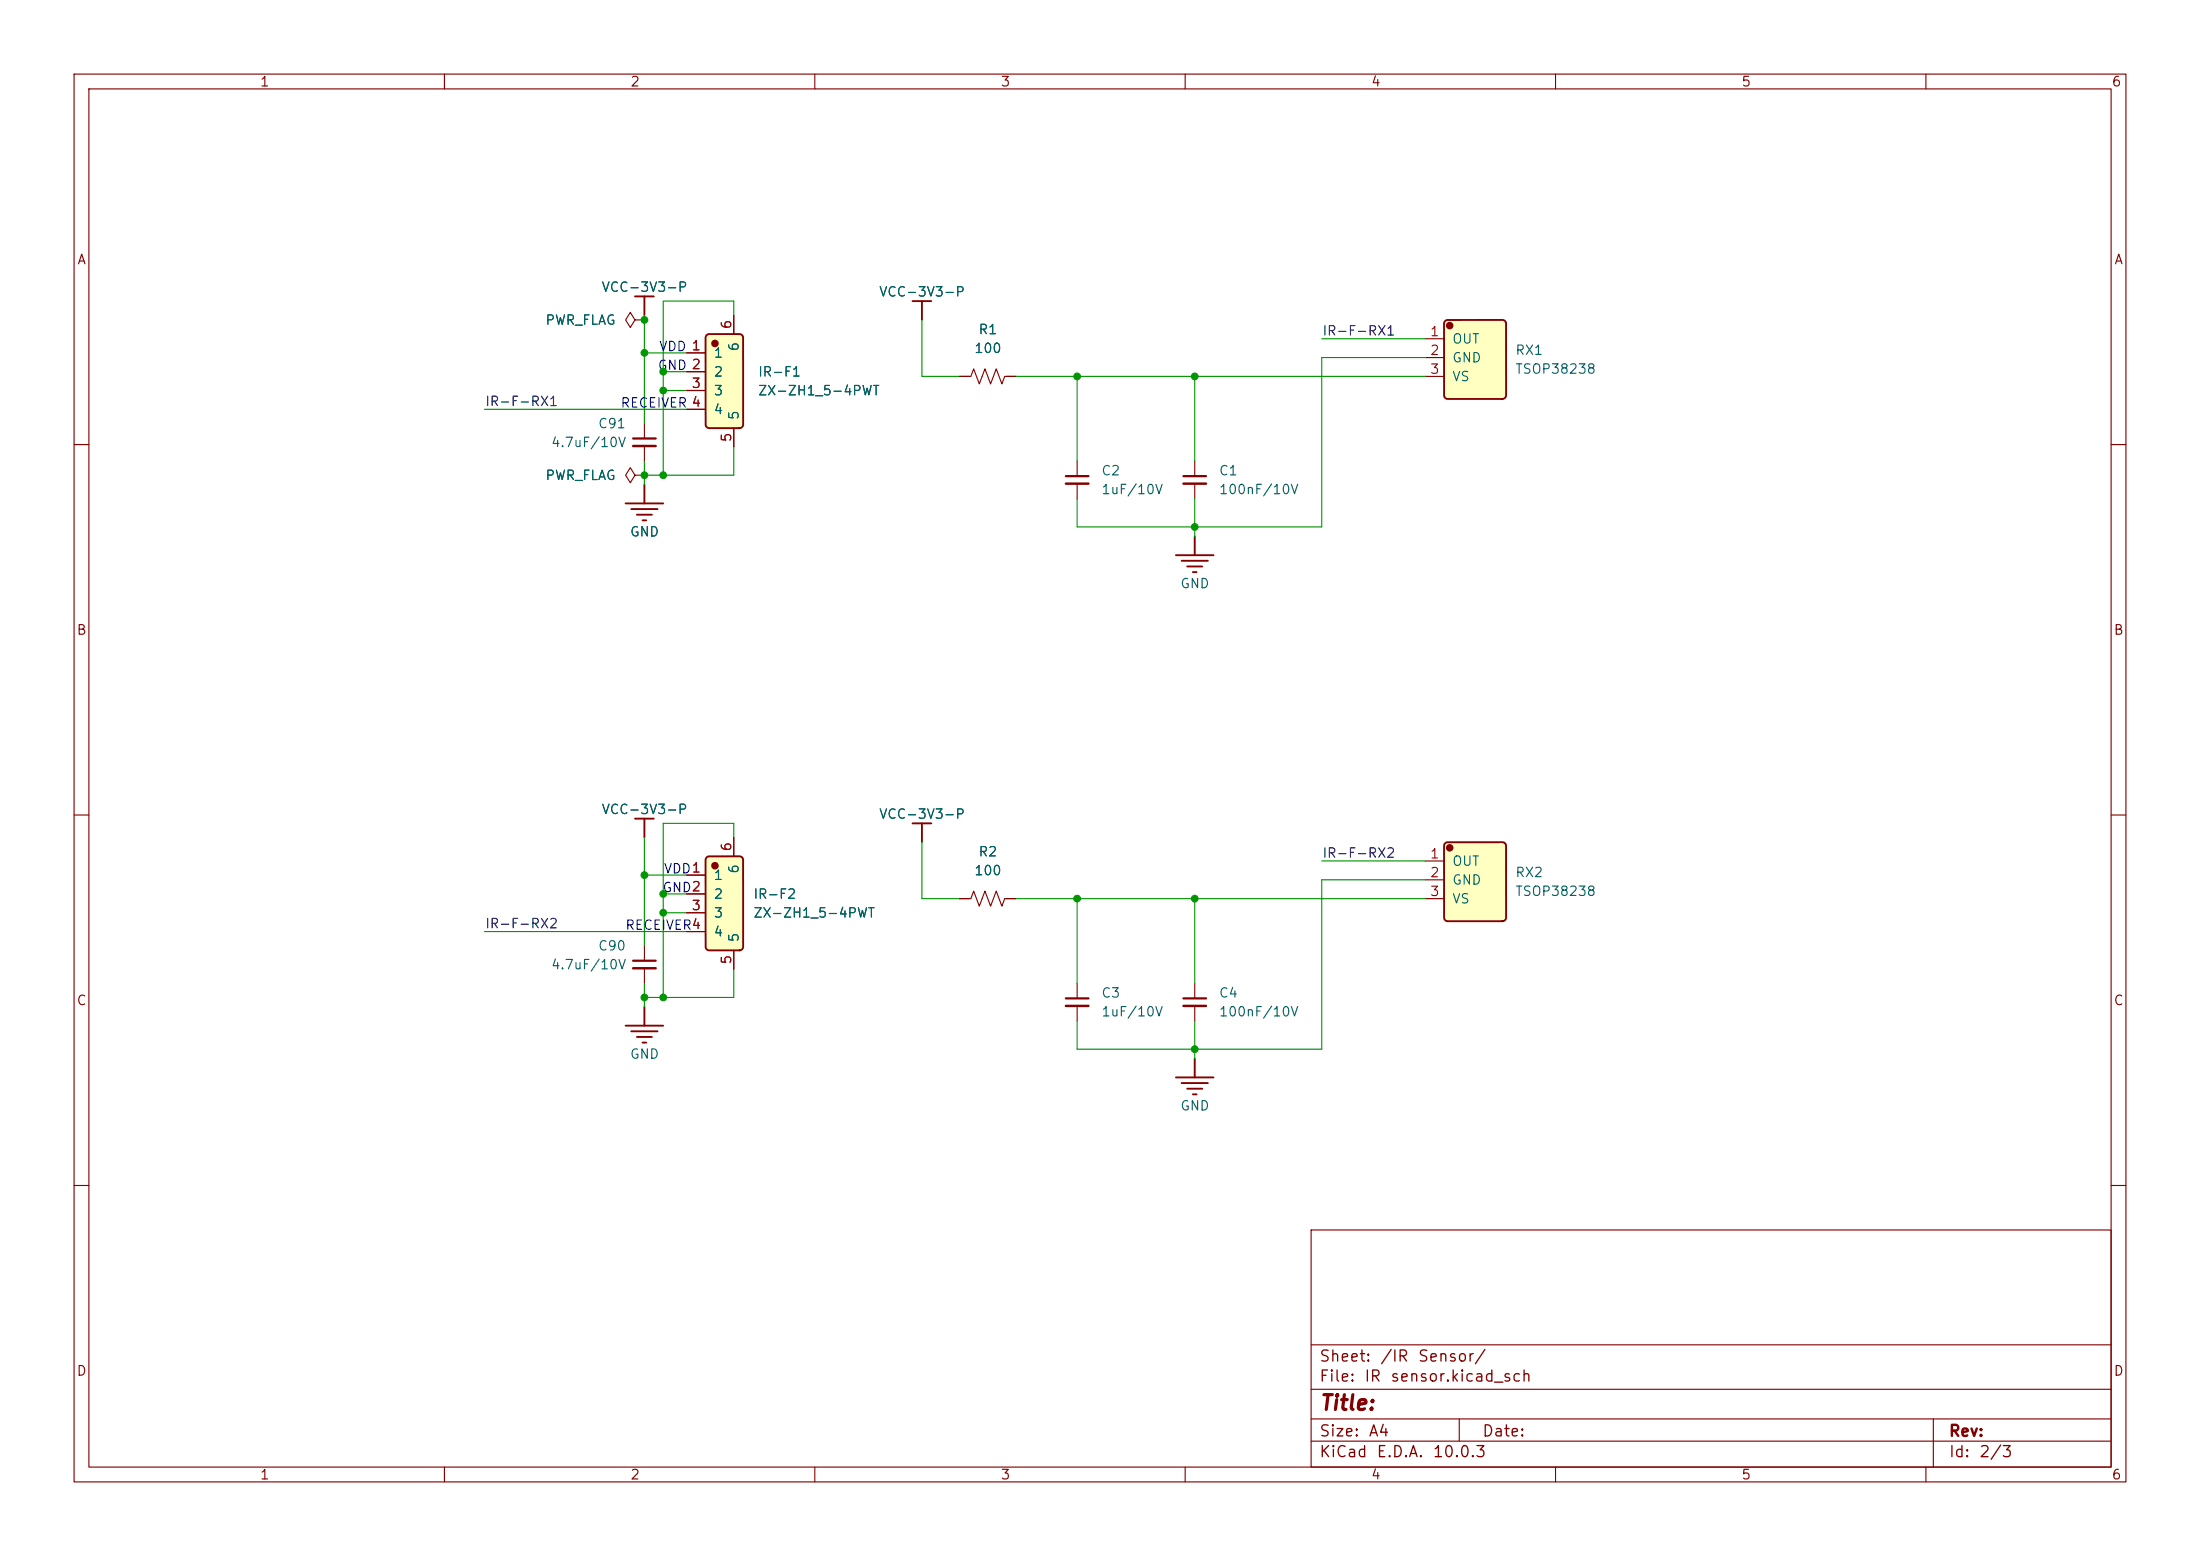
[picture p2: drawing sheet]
<svg xmlns="http://www.w3.org/2000/svg" width="297mm" height="210mm" viewBox="0 0 297 210" stroke-linecap="round" stroke-linejoin="round" font-family="sans-serif">
<g fill="none" stroke="#840000" stroke-width=".15">
<path d="M10 10h277v190h-277zM12 12h273v186h-273zM60 10v2M110 10v2M160 10v2M210 10v2M260 10v2M10 60h2M161.3 62.2v2.1M161.3 65.3v2M285 60h2M10 110h2"/>
<path d="M285 110h2M87 127.6v2.1M87 130.7v2M129.5 121.3h1.6l.3-1 .8 2 .8-2 .7 2 .8-2 .8 2 .3-1h1.6M161.3 132.7v2M161.3 135.8v2M10 160h2M177 166h108v32h-108zM285 160h2M60 198v2M110 198v2M160 198v2"/>
<path d="M177 194.5h108M177 191.5h108M177 187.5h108M177 181.5h108M197 191.5v3M210 198v2M260 198v2M261 191.5v6.5"/>
</g>
<path d="M159.8 64.3h3M85.5 129.7h3M159.8 134.7h3" fill="none" stroke="#840000" stroke-width=".3"/>
<path d="M159.8 65.3h3M85.5 130.7h3M159.8 135.8h3" fill="none" stroke="#840000" stroke-width=".33"/>
<path d="M85.7 110.5h2.6M87 110.5v2.5M123.2 111.1h2.5M124.5 111.1v2.6M158.7 145.4h5.1M159.5 146.2h3.6M160.3 146.9h2M161 147.7h.5M161.3 142.9v2.5" fill="none" stroke="#840000" stroke-width=".25"/>
<path d="M95.4 115.7l.3-.1h4.1l.3 .1 .2 .2v11.9a.51 .51 0 0 1-.5 .5h-4l-.3-.1-.2-.2-.1-11.9z" fill="#ffffc2"/>
<circle cx="96.5" cy="116.8" r=".38" fill="#840000" stroke="#840000" stroke-width=".25"/>
<path d="M158.7 74.9h5.1M159.5 75.7h3.6M160.3 76.5h2M161 77.2h.5M161.3 72.4v2.5M95.4 115.7l.3-.1h4.1l.3 .1 .2 .2v11.9a.51 .51 0 0 1-.5 .5h-4l-.3-.1-.2-.2-.1-11.9zM84.5 138.4h5M85.2 139.2h3.6M86 140h2M87 135.9v2.5M86.7 140.7h.5" fill="none" stroke="#840000" stroke-width=".25"/>
<path d="M145.4 62.2v2.1M145.4 65.3v2M92.7 118.1h2.5M99.1 113v2.6M92.7 120.7h2.5M92.7 123.2h2.5M92.7 125.7h2.5M99.1 128.3v2.5M145.4 132.7v2M145.4 135.8v2" fill="none" stroke="#840000" stroke-width=".15"/>
<path d="M143.9 64.3h3M143.9 134.7h3" fill="none" stroke="#840000" stroke-width=".3"/>
<path d="M143.9 65.3h3M143.9 135.8h3" fill="none" stroke="#840000" stroke-width=".33"/>
<path d="M195.1 113.8l.3-.1h7.4l.4 .1 .1 .3v9.7a.51 .51 0 0 1-.5 .5h-7.3l-.5-.2v-.2l-.1-9.7z" fill="#ffffc2"/>
<circle cx="195.7" cy="114.4" r=".38" fill="#840000" stroke="#840000" stroke-width=".25"/>
<path d="M195.1 113.8l.3-.1h7.4l.4 .1 .1 .3v9.7a.51 .51 0 0 1-.5 .5h-7.3l-.5-.2v-.2l-.1-9.7z" fill="none" stroke="#840000" stroke-width=".25"/>
<path d="M192.4 116.2h2.5M192.4 118.7h2.5M192.4 121.3h2.5" fill="none" stroke="#840000" stroke-width=".15"/>
<path d="M195.1 43.3l.3-.1h7.4l.4 .1 .1 .3v9.7a.51 .51 0 0 1-.5 .5h-7.3l-.5-.2v-.2l-.1-9.7z" fill="#ffffc2"/>
<circle cx="195.7" cy="43.9" r=".38" fill="#840000" stroke="#840000" stroke-width=".25"/>
<path d="M195.1 43.3l.3-.1h7.4l.4 .1 .1 .3v9.7a.51 .51 0 0 1-.5 .5h-7.3l-.5-.2v-.2l-.1-9.7zM84.5 67.9h5M85.2 68.7h3.6M86 69.5h2M86.7 70.2h.5M87 65.4v2.5" fill="none" stroke="#840000" stroke-width=".25"/>
<path d="M87 57.2v2M192.4 45.7h2.5M192.4 48.3h2.5M192.4 50.8h2.5M85.7 64.1l-.6-1-.6 1 .6 1.1 .6-1.1h1.3M87 64.1h.1M87 60.2v2" fill="none" stroke="#840000" stroke-width=".15"/>
<path d="M85.5 59.2h3" fill="none" stroke="#840000" stroke-width=".3"/>
<path d="M85.5 60.2h3" fill="none" stroke="#840000" stroke-width=".33"/>
<path d="M95.4 45.2l.3-.1h4.1l.3 .1 .2 .2v11.9a.51 .51 0 0 1-.5 .5h-4l-.3-.1-.2-.2-.1-11.9z" fill="#ffffc2"/>
<circle cx="96.5" cy="46.4" r=".38" fill="#840000" stroke="#840000" stroke-width=".25"/>
<path d="M85.7 40h2.6M87 40v2.5M95.4 45.2l.3-.1h4.1l.3 .1 .2 .2v11.9a.51 .51 0 0 1-.5 .5h-4l-.3-.1-.2-.2-.1-11.9zM123.2 40.6h2.5M124.5 40.6v2.6" fill="none" stroke="#840000" stroke-width=".25"/>
<g fill="none" stroke="#840000" stroke-width=".15">
<path d="M85.7 43.2l-.6-1-.6 1 .6 1 .6-1h1.3M87 43.2h.1M92.7 47.6h2.5M92.7 50.2h2.5M92.7 52.7h2.5M92.7 55.2h2.5M99.1 42.5v2.6M99.1 57.8v2.5M129.5 50.8h1.6l.3-1 .8 2 .8-2 .7 2 .8-2 .8 2 .3-1h1.6M87 64.1h.1M92.7 118.1h2.5M99.1 113v2.6"/>
<path d="M92.7 120.7h2.5M92.7 123.2h2.5M92.7 125.7h2.5M99.1 128.3v2.5M129.5 121.3h1.3M135.9 121.3h1.3"/>
</g>
<g fill="none" stroke="#009600" stroke-width=".15">
<path d="M65.4 55.2h27.3M87 42.5v14.7M87 47.6h5.7M89.5 50.2h3.2M89.5 52.7h3.2M99.1 42.5v-1.9h-9.6v23.5M124.5 43.2v7.6h5M137.2 50.8h55.2M145.4 50.8v11.4M161.3 50.8v11.4M178.4 45.7h14M192.4 48.3h-14v22.8h-33v-3.8"/>
<path d="M87 62.2v3.2M99.1 60.3v3.8h-12.1M161.3 67.3v5.1M87 113v14.6M87 118.1h5.7M99.1 113v-1.9h-9.6v23.5M124.5 113.7v7.6h5M178.4 116.2h14M192.4 118.7h-14v22.9h-33v-3.8M65.4 125.7h27.3M87 132.7v3.2M89.5 123.2h3.2"/>
<path d="M89.5 120.7h3.2M99.1 130.8v3.8h-12.1M137.2 121.3h55.2M145.4 121.3v11.4M161.3 121.3v11.4M161.3 137.8v5.1"/>
</g>
<g fill="#009600" stroke="#009600" stroke-width=".14">
<circle cx="87" cy="118.1" r=".46"/>
<circle cx="89.5" cy="120.7" r=".46"/>
<circle cx="89.5" cy="134.6" r=".46"/>
<circle cx="87" cy="134.6" r=".46"/>
<circle cx="161.3" cy="141.6" r=".46"/>
<circle cx="89.5" cy="123.2" r=".46"/>
<circle cx="161.3" cy="121.3" r=".46"/>
<circle cx="145.4" cy="121.3" r=".46"/>
<circle cx="145.4" cy="50.8" r=".46"/>
<circle cx="161.3" cy="50.8" r=".46"/>
<circle cx="161.3" cy="71.1" r=".46"/>
<circle cx="87" cy="64.1" r=".46"/>
<circle cx="89.5" cy="64.1" r=".46"/>
<circle cx="89.5" cy="50.2" r=".46"/>
<circle cx="87" cy="43.2" r=".46"/>
<circle cx="87" cy="47.6" r=".46"/>
<circle cx="89.5" cy="52.7" r=".46"/>
</g>
<text font-size="2" fill="#840000" x="178" y="190.8">Title:</text>
<g font-size="1.5" fill="#840000">
<text x="178" y="184.2">Sheet:</text>
<text x="186.2" y="184.2">/IR</text>
<text x="191.3" y="184.2">Sensor/</text>
<text x="178" y="186.9">File:</text>
<text x="184.1" y="186.9">IR</text>
<text x="187.6" y="186.9">sensor.kicad_sch</text>
<text x="178" y="197.1">KiCad</text>
<text x="178" y="194.3">Size:</text>
<text x="184.7" y="194.3">A4</text>
<text x="185.7" y="197.1">E.D.A.</text>
<text x="193.3" y="197.1">10.0.3</text>
<text x="200" y="194.3">Date:</text>
<text x="263" y="194.3">Rev:</text>
<text x="263" y="197.1">Id:</text>
<text x="267.1" y="197.1">2/3</text>
</g>
<g font-size="1.3" fill="#840000">
<text x="35" y="12">1</text>
<text x="85" y="12">2</text>
<text x="135" y="12">3</text>
<text x="185" y="12">4</text>
<text x="235" y="12">5</text>
<text x="285" y="12">6</text>
<text x="10.3" y="36">A</text>
<text x="285.3" y="36">A</text>
<text x="10.3" y="86">B</text>
<text x="285.3" y="86">B</text>
<text x="10.3" y="136">C</text>
<text x="285.3" y="136">C</text>
<text x="10.3" y="186">D</text>
<text x="285.3" y="186">D</text>
<text x="35" y="200">1</text>
<text x="85" y="200">2</text>
<text x="135" y="200">3</text>
<text x="185" y="200">4</text>
<text x="235" y="200">5</text>
<text x="285" y="200">6</text>
</g>
<g font-size="1.3" fill="#006464">
<text x="81.1" y="39.7">VCC-3V3-P</text>
<text x="118.6" y="40.3">VCC-3V3-P</text>
<text x="73.5" y="44.2">PWR_FLAG</text>
<text x="100" y="47.5" transform="rotate(-90 100 47.5)">6</text>
<text x="131.4" y="48">100</text>
<text x="132" y="45.4">R1</text>
<text x="196" y="46.7">OUT</text>
<text x="96.3" y="48.6">1</text>
<text x="96.3" y="51.1">2</text>
<text x="96.3" y="53.7">3</text>
<text x="102.2" y="51.1">IR-F1</text>
<text x="102.2" y="53.7">ZX-ZH1_5-4PWT</text>
<text x="196" y="49.2">GND</text>
<text x="196" y="51.8">VS</text>
<text x="204.5" y="50.8">TSOP38238</text>
<text x="204.5" y="48.2">RX1</text>
<text x="80.7" y="58.1">C91</text>
<text x="96.3" y="56.2">4</text>
<text x="100" y="56.8" transform="rotate(-90 100 56.8)">5</text>
<text x="73.5" y="65.1">PWR_FLAG</text>
<text x="74.3" y="60.7">4.7uF/10V</text>
<text x="148.6" y="64.5">C2</text>
<text x="164.5" y="64.5">C1</text>
<text x="148.6" y="67">1uF/10V</text>
<text x="164.5" y="67">100nF/10V</text>
<text x="85" y="72.7">GND</text>
<text x="159.3" y="79.7">GND</text>
<text x="81.1" y="110.2">VCC-3V3-P</text>
<text x="118.6" y="110.8">VCC-3V3-P</text>
<text x="96.3" y="119.1">1</text>
<text x="100" y="118" transform="rotate(-90 100 118)">6</text>
<text x="131.4" y="118.4">100</text>
<text x="132" y="115.9">R2</text>
<text x="196" y="117.2">OUT</text>
<text x="196" y="119.7">GND</text>
<text x="204.5" y="118.7">RX2</text>
<text x="96.3" y="121.6">2</text>
<text x="96.3" y="124.2">3</text>
<text x="101.6" y="121.6">IR-F2</text>
<text x="101.6" y="124.2">ZX-ZH1_5-4PWT</text>
<text x="196" y="122.3">VS</text>
<text x="204.5" y="121.2">TSOP38238</text>
<text x="74.3" y="131.1">4.7uF/10V</text>
<text x="80.7" y="128.6">C90</text>
<text x="96.3" y="126.7">4</text>
<text x="100" y="127.3" transform="rotate(-90 100 127.3)">5</text>
<text x="148.6" y="135">C3</text>
<text x="148.6" y="137.5">1uF/10V</text>
<text x="164.5" y="135">C4</text>
<text x="164.5" y="137.5">100nF/10V</text>
<text x="85" y="143.2">GND</text>
<text x="159.3" y="150.2">GND</text>
</g>
<g font-size="1.3" fill="#0000c2">
<text x="88.9" y="47.7">VDD 1</text>
<text x="88.7" y="50.3">GND 2</text>
<text x="83.7" y="55.3">RECEIVER 4</text>
<text x="89.5" y="118.2">VDD1</text>
<text x="84.3" y="125.8">RECEIVER4</text>
<text x="89.3" y="120.7">GND2</text>
</g>
<g font-size="1.3" fill="#a90000">
<text x="93.3" y="47.6">1</text>
<text x="99" y="44.5" transform="rotate(-90 99 44.5)">6</text>
<text x="193" y="45.7">1</text>
<text x="93.3" y="52.7">3</text>
<text x="93.3" y="50.1">2</text>
<text x="193" y="48.2">2</text>
<text x="193" y="50.8">3</text>
<text x="93.3" y="55.2">4</text>
<text x="99" y="59.8" transform="rotate(-90 99 59.8)">5</text>
<text x="93.3" y="118.1">1</text>
<text x="99" y="115" transform="rotate(-90 99 115)">6</text>
<text x="193" y="116.2">1</text>
<text x="193" y="118.7">2</text>
<text x="93.3" y="123.2">3</text>
<text x="93.3" y="120.6">2</text>
<text x="93.3" y="125.7">4</text>
<text x="193" y="121.3">3</text>
<text x="99" y="130.2" transform="rotate(-90 99 130.2)">5</text>
</g>
<g font-size="1.3" fill="#0f0f0f">
<text x="178.4" y="45.6">IR-F-RX1</text>
<text x="65.4" y="55.1">IR-F-RX1</text>
<text x="178.4" y="116.1">IR-F-RX2</text>
<text x="65.4" y="125.6">IR-F-RX2</text>
</g>
</svg>
